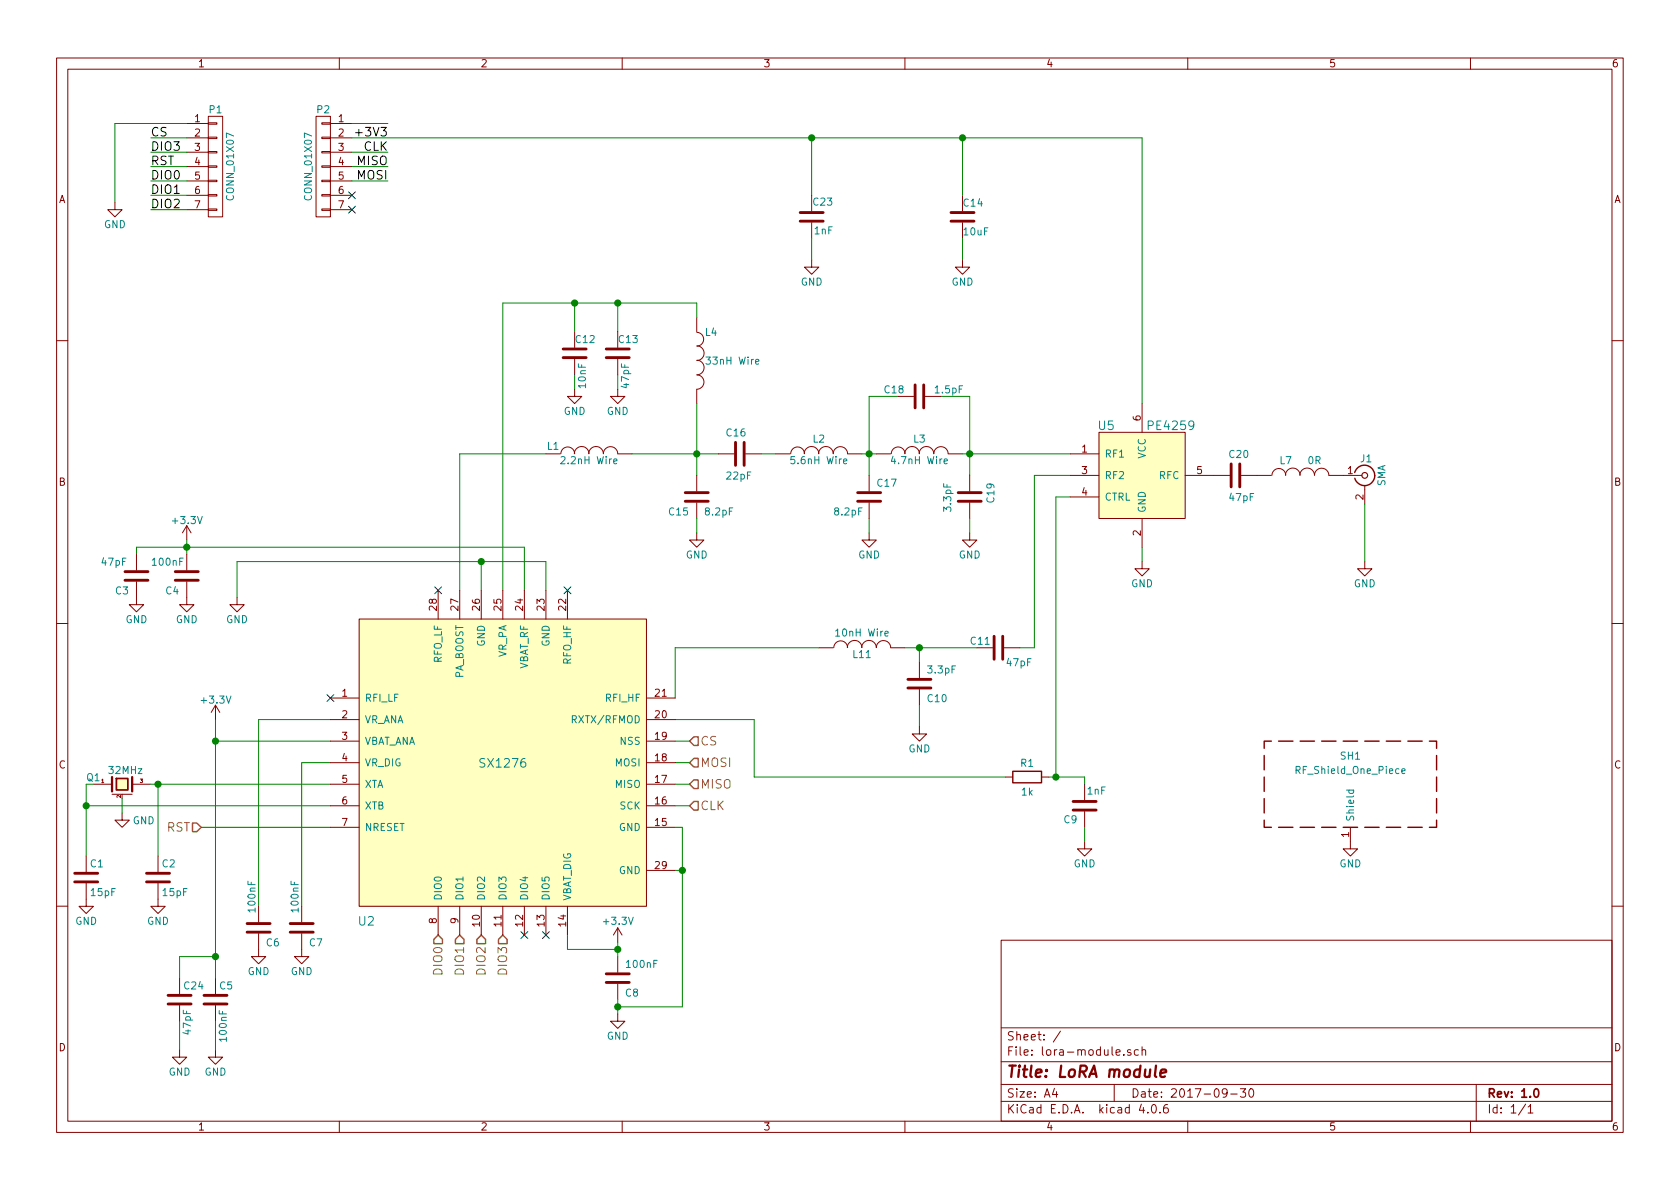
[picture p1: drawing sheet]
EESchema Schematic File Version 2
LIBS:power
LIBS:device
LIBS:transistors
LIBS:conn
LIBS:linear
LIBS:regul
LIBS:74xx
LIBS:cmos4000
LIBS:adc-dac
LIBS:memory
LIBS:xilinx
LIBS:microcontrollers
LIBS:dsp
LIBS:microchip
LIBS:analog_switches
LIBS:motorola
LIBS:texas
LIBS:intel
LIBS:audio
LIBS:interface
LIBS:digital-audio
LIBS:philips
LIBS:display
LIBS:cypress
LIBS:siliconi
LIBS:opto
LIBS:atmel
LIBS:contrib
LIBS:valves
LIBS:balcerzak
LIBS:lora-module-cache
EELAYER 25 0
EELAYER END
$Descr A4 11693 8268
encoding utf-8
Sheet 1 1
Title "LoRA module"
Date "2017-09-30"
Rev "1.0"
Comp ""
Comment1 ""
Comment2 ""
Comment3 ""
Comment4 ""
$EndDescr
Wire Wire Line
	2100 6300 2100 5300
Wire Wire Line
	2100 5300 2300 5300
Wire Wire Line
	1800 6300 1800 5000
Wire Wire Line
	1800 5000 2300 5000
$Comp
L C C2
U 1 1
P 1100 6100
F 0 "C2" H 1125 6200 50  0000 L CNN
F 1 "15pF" H 1125 6000 50  0000 L CNN
F 2 "Capacitors_SMD:C_0402" H 1138 5950 50  0001 C CNN
F 3 "" H 1100 6100 50  0000 C CNN
F 4 "KEMET" H 1100 6100 60  0001 C CNN "Manufacturer"
F 5 "http://www.tme.eu/pl/details/c0402c150j5gac/kondensatory-mlcc-smd-0402/kemet/c0402c150j5gactu/" H 1100 6100 60  0001 C CNN "Link"
F 6 "C0402C150J5GACTU" H 1100 6100 60  0001 C CNN "Name"
	1    1100 6100
	1    0    0    -1  
$EndComp
$Comp
L C C1
U 1 1
P 600 6100
F 0 "C1" H 625 6200 50  0000 L CNN
F 1 "15pF" H 625 6000 50  0000 L CNN
F 2 "Capacitors_SMD:C_0402" H 638 5950 50  0001 C CNN
F 3 "" H 600 6100 50  0000 C CNN
F 4 "http://www.tme.eu/pl/details/c0402c150j5gac/kondensatory-mlcc-smd-0402/kemet/c0402c150j5gactu/" H 600 6100 60  0001 C CNN "Link"
F 5 "KEMET" H 600 6100 60  0001 C CNN "Manufacturer"
F 6 "C0402C150J5GACTU" H 600 6100 60  0001 C CNN "Name"
	1    600  6100
	1    0    0    -1  
$EndComp
$Comp
L GND #PWR01
U 1 1
P 2100 6600
F 0 "#PWR01" H 2100 6350 50  0001 C CNN
F 1 "GND" H 2100 6450 50  0000 C CNN
F 2 "" H 2100 6600 50  0000 C CNN
F 3 "" H 2100 6600 50  0000 C CNN
	1    2100 6600
	1    0    0    -1  
$EndComp
$Comp
L GND #PWR02
U 1 1
P 1800 6600
F 0 "#PWR02" H 1800 6350 50  0001 C CNN
F 1 "GND" H 1800 6450 50  0000 C CNN
F 2 "" H 1800 6600 50  0000 C CNN
F 3 "" H 1800 6600 50  0000 C CNN
	1    1800 6600
	1    0    0    -1  
$EndComp
$Comp
L GND #PWR03
U 1 1
P 1100 6250
F 0 "#PWR03" H 1100 6000 50  0001 C CNN
F 1 "GND" H 1100 6100 50  0000 C CNN
F 2 "" H 1100 6250 50  0000 C CNN
F 3 "" H 1100 6250 50  0000 C CNN
	1    1100 6250
	1    0    0    -1  
$EndComp
$Comp
L GND #PWR04
U 1 1
P 600 6250
F 0 "#PWR04" H 600 6000 50  0001 C CNN
F 1 "GND" H 600 6100 50  0000 C CNN
F 2 "" H 600 6250 50  0000 C CNN
F 3 "" H 600 6250 50  0000 C CNN
	1    600  6250
	1    0    0    -1  
$EndComp
$Comp
L +3.3V #PWR05
U 1 1
P 1300 3750
F 0 "#PWR05" H 1300 3600 50  0001 C CNN
F 1 "+3.3V" H 1300 3890 50  0000 C CNN
F 2 "" H 1300 3750 50  0000 C CNN
F 3 "" H 1300 3750 50  0000 C CNN
	1    1300 3750
	1    0    0    -1  
$EndComp
$Comp
L +3.3V #PWR06
U 1 1
P 4300 6550
F 0 "#PWR06" H 4300 6400 50  0001 C CNN
F 1 "+3.3V" H 4300 6700 50  0000 C CNN
F 2 "" H 4300 6550 50  0000 C CNN
F 3 "" H 4300 6550 50  0000 C CNN
	1    4300 6550
	1    0    0    -1  
$EndComp
Wire Wire Line
	3950 6500 3950 6600
Connection ~ 4300 6600
$Comp
L GND #PWR07
U 1 1
P 4300 7050
F 0 "#PWR07" H 4300 6800 50  0001 C CNN
F 1 "GND" H 4300 6900 50  0000 C CNN
F 2 "" H 4300 7050 50  0000 C CNN
F 3 "" H 4300 7050 50  0000 C CNN
	1    4300 7050
	1    0    0    -1  
$EndComp
$Comp
L GND #PWR09
U 1 1
P 950 4150
F 0 "#PWR09" H 950 3900 50  0001 C CNN
F 1 "GND" H 950 4000 50  0000 C CNN
F 2 "" H 950 4150 50  0000 C CNN
F 3 "" H 950 4150 50  0000 C CNN
	1    950  4150
	1    0    0    -1  
$EndComp
$Comp
L GND #PWR010
U 1 1
P 1300 4150
F 0 "#PWR010" H 1300 3900 50  0001 C CNN
F 1 "GND" H 1300 4000 50  0000 C CNN
F 2 "" H 1300 4150 50  0000 C CNN
F 3 "" H 1300 4150 50  0000 C CNN
	1    1300 4150
	1    0    0    -1  
$EndComp
Wire Wire Line
	950  3850 950  3800
Wire Wire Line
	950  3800 3650 3800
Wire Wire Line
	1300 3750 1300 3850
Connection ~ 1300 3800
Wire Wire Line
	3650 3800 3650 4100
$Comp
L GND #PWR011
U 1 1
P 1650 4150
F 0 "#PWR011" H 1650 3900 50  0001 C CNN
F 1 "GND" H 1650 4000 50  0000 C CNN
F 2 "" H 1650 4150 50  0000 C CNN
F 3 "" H 1650 4150 50  0000 C CNN
	1    1650 4150
	1    0    0    -1  
$EndComp
Wire Wire Line
	1650 4150 1650 3900
Wire Wire Line
	1650 3900 3800 3900
Wire Wire Line
	3350 3900 3350 4100
Wire Wire Line
	3800 3900 3800 4100
Connection ~ 3350 3900
Wire Wire Line
	3200 4100 3200 3150
Wire Wire Line
	3200 3150 3800 3150
$Comp
L C C12
U 1 1
P 4000 2450
F 0 "C12" H 4000 2550 50  0000 L CNN
F 1 "10nF" V 4050 2200 50  0000 L CNN
F 2 "Capacitors_SMD:C_0402" H 4038 2300 50  0001 C CNN
F 3 "" H 4000 2450 50  0000 C CNN
F 4 "http://www.tme.eu/pl/details/0402b103k250ct/kondensatory-mlcc-smd-0402/walsin/" H 4000 2450 60  0001 C CNN "Link"
F 5 "WALSIN" H 4000 2450 60  0001 C CNN "Manufacturer"
F 6 "0402B103K250CT" H 4000 2450 60  0001 C CNN "Name"
	1    4000 2450
	1    0    0    -1  
$EndComp
$Comp
L GND #PWR012
U 1 1
P 4000 2700
F 0 "#PWR012" H 4000 2450 50  0001 C CNN
F 1 "GND" H 4000 2550 50  0000 C CNN
F 2 "" H 4000 2700 50  0000 C CNN
F 3 "" H 4000 2700 50  0000 C CNN
	1    4000 2700
	1    0    0    -1  
$EndComp
$Comp
L GND #PWR013
U 1 1
P 4300 2700
F 0 "#PWR013" H 4300 2450 50  0001 C CNN
F 1 "GND" H 4300 2550 50  0000 C CNN
F 2 "" H 4300 2700 50  0000 C CNN
F 3 "" H 4300 2700 50  0000 C CNN
	1    4300 2700
	1    0    0    -1  
$EndComp
Wire Wire Line
	4000 2600 4000 2700
Wire Wire Line
	4300 2600 4300 2700
Wire Wire Line
	3500 4100 3500 2100
Wire Wire Line
	3500 2100 4850 2100
Wire Wire Line
	4300 2100 4300 2300
Wire Wire Line
	4000 2300 4000 2100
Connection ~ 4000 2100
$Comp
L INDUCTOR L4
U 1 1
P 4850 2500
F 0 "L4" H 4950 2700 50  0000 C CNN
F 1 "33nH Wire" H 5100 2500 50  0000 C CNN
F 2 "Inductors_SMD:L_0402" H 4850 2500 50  0001 C CNN
F 3 "" H 4850 2500 50  0000 C CNN
F 4 "http://pl.farnell.com/te-connectivity/3-2176086-7/inductor-0402-33nh-5/dp/2116085" H 4850 2500 60  0001 C CNN "Link"
F 5 "3-2176086-7" H 4850 2500 60  0001 C CNN "Name"
F 6 "TE CONNECTIVITY" H 4850 2500 60  0001 C CNN "Manufacturer"
	1    4850 2500
	1    0    0    -1  
$EndComp
Wire Wire Line
	4850 2100 4850 2200
Connection ~ 4300 2100
Wire Wire Line
	4400 3150 5000 3150
Wire Wire Line
	4850 2800 4850 3300
$Comp
L C C15
U 1 1
P 4850 3450
F 0 "C15" H 4650 3350 50  0000 L CNN
F 1 "8.2pF" H 4900 3350 50  0000 L CNN
F 2 "Capacitors_SMD:C_0402" H 4888 3300 50  0001 C CNN
F 3 "" H 4850 3450 50  0000 C CNN
F 4 "http://www.tme.eu/pl/details/grm1555c1h8r2ca01d/kondensatory-mlcc-smd-0402/murata/" H 4850 3450 60  0001 C CNN "Link"
F 5 "GRM1555C1H8R2CA01D" H 4850 3450 60  0001 C CNN "Name"
F 6 "MURATA" H 4850 3450 60  0001 C CNN "Manufacturer"
	1    4850 3450
	1    0    0    -1  
$EndComp
$Comp
L C C16
U 1 1
P 5150 3150
F 0 "C16" V 5000 3050 50  0000 L CNN
F 1 "22pF" V 5300 3050 50  0000 L CNN
F 2 "Capacitors_SMD:C_0402" H 5188 3000 50  0001 C CNN
F 3 "" H 5150 3150 50  0000 C CNN
F 4 "MURATA" V 5150 3150 60  0001 C CNN "Manufacturer"
F 5 "GRM1555C1H220JA01D" V 5150 3150 60  0001 C CNN "Name"
F 6 "https://www.tme.eu/pl/details/grm1555c1h220ja01d/kondensatory-mlcc-smd-0402/murata/" V 5150 3150 60  0001 C CNN "Link"
	1    5150 3150
	0    1    1    0   
$EndComp
Connection ~ 4850 3150
$Comp
L GND #PWR014
U 1 1
P 4850 3700
F 0 "#PWR014" H 4850 3450 50  0001 C CNN
F 1 "GND" H 4850 3550 50  0000 C CNN
F 2 "" H 4850 3700 50  0000 C CNN
F 3 "" H 4850 3700 50  0000 C CNN
	1    4850 3700
	1    0    0    -1  
$EndComp
Wire Wire Line
	4850 3600 4850 3700
$Comp
L INDUCTOR L2
U 1 1
P 5700 3150
F 0 "L2" V 5800 3150 50  0000 C CNN
F 1 "5.6nH Wire" V 5650 3150 50  0000 C CNN
F 2 "Inductors_SMD:L_0402" H 5700 3150 50  0001 C CNN
F 3 "" H 5700 3150 50  0000 C CNN
F 4 "https://www.tme.eu/pl/details/lqw15an5n6c10d/dlawiki-smd-0402/murata/" V 5700 3150 60  0001 C CNN "Link"
F 5 "MURATA" V 5700 3150 60  0001 C CNN "Manufacturer"
F 6 "LQW15AN5N6C10D" V 5700 3150 60  0001 C CNN "Name"
	1    5700 3150
	0    -1   -1   0   
$EndComp
Wire Wire Line
	5300 3150 5400 3150
$Comp
L INDUCTOR L3
U 1 1
P 6400 3150
F 0 "L3" V 6500 3150 50  0000 C CNN
F 1 "4.7nH Wire" V 6350 3150 50  0000 C CNN
F 2 "Inductors_SMD:L_0402" H 6400 3150 50  0001 C CNN
F 3 "" H 6400 3150 50  0000 C CNN
F 4 "FERROCORE" V 6400 3150 60  0001 C CNN "Manufacturer"
F 5 "CW0402-4.7" V 6400 3150 60  0001 C CNN "Name"
F 6 "https://www.tme.eu/pl/details/cw0402-4.7/cewki-smd/ferrocore/" V 6400 3150 60  0001 C CNN "Link"
	1    6400 3150
	0    -1   -1   0   
$EndComp
$Comp
L C C18
U 1 1
P 6400 2750
F 0 "C18" V 6350 2500 50  0000 L CNN
F 1 "1.5pF" V 6350 2850 50  0000 L CNN
F 2 "Capacitors_SMD:C_0402" H 6438 2600 50  0001 C CNN
F 3 "" H 6400 2750 50  0000 C CNN
F 4 "https://www.tme.eu/pl/details/cc0402crnpo91r5/kondensatory-mlcc-smd-0402/yageo/cc0402crnpo9bn1r5/" V 6400 2750 60  0001 C CNN "Link"
F 5 "YAGEO" V 6400 2750 60  0001 C CNN "Manufacturer"
F 6 "CC0402CRNPO9BN1R5" V 6400 2750 60  0001 C CNN "Name"
	1    6400 2750
	0    1    1    0   
$EndComp
Wire Wire Line
	6050 2750 6250 2750
Wire Wire Line
	6550 2750 6750 2750
Wire Wire Line
	6750 2750 6750 3300
Wire Wire Line
	6000 3150 6100 3150
Wire Wire Line
	6050 2750 6050 3300
Connection ~ 6050 3150
$Comp
L C C19
U 1 1
P 6750 3450
F 0 "C19" V 6600 3350 50  0000 L CNN
F 1 "3.3pF" V 6900 3350 50  0000 L CNN
F 2 "Capacitors_SMD:C_0402" H 6788 3300 50  0001 C CNN
F 3 "" H 6750 3450 50  0000 C CNN
F 4 "https://www.tme.eu/pl/details/cl05c3r3cb5nnnc/kondensatory-mlcc-smd-0402/samsung/" V 6750 3450 60  0001 C CNN "Link"
F 5 "CL05C3R3CB5NNNC" V 6750 3450 60  0001 C CNN "Name"
F 6 "SAMSUNG" V 6750 3450 60  0001 C CNN "Manufacturer"
	1    6750 3450
	-1   0    0    1   
$EndComp
$Comp
L GND #PWR015
U 1 1
P 6050 3700
F 0 "#PWR015" H 6050 3450 50  0001 C CNN
F 1 "GND" H 6050 3550 50  0000 C CNN
F 2 "" H 6050 3700 50  0000 C CNN
F 3 "" H 6050 3700 50  0000 C CNN
	1    6050 3700
	1    0    0    -1  
$EndComp
$Comp
L GND #PWR016
U 1 1
P 6750 3700
F 0 "#PWR016" H 6750 3450 50  0001 C CNN
F 1 "GND" H 6750 3550 50  0000 C CNN
F 2 "" H 6750 3700 50  0000 C CNN
F 3 "" H 6750 3700 50  0000 C CNN
	1    6750 3700
	1    0    0    -1  
$EndComp
Wire Wire Line
	6050 3600 6050 3700
Wire Wire Line
	6750 3600 6750 3700
Connection ~ 6750 3150
Wire Wire Line
	6700 3150 7450 3150
$Comp
L INDUCTOR L11
U 1 1
P 6000 4500
F 0 "L11" V 5950 4500 50  0000 C CNN
F 1 "10nH Wire" V 6100 4500 50  0000 C CNN
F 2 "Inductors_SMD:L_0402" H 6000 4500 50  0001 C CNN
F 3 "" H 6000 4500 50  0000 C CNN
F 4 "FERROCORE" V 6000 4500 60  0001 C CNN "Manufacturer"
F 5 "CW0402-10" V 6000 4500 60  0001 C CNN "Name"
F 6 "http://www.tme.eu/pl/details/cw0402-10/cewki-smd/ferrocore/" V 6000 4500 60  0001 C CNN "Link"
	1    6000 4500
	0    -1   -1   0   
$EndComp
$Comp
L C C10
U 1 1
P 6400 4750
F 0 "C10" H 6450 4650 50  0000 L CNN
F 1 "3.3pF" H 6450 4850 50  0000 L CNN
F 2 "Capacitors_SMD:C_0402" H 6438 4600 50  0001 C CNN
F 3 "" H 6400 4750 50  0000 C CNN
F 4 "http://www.tme.eu/pl/details/cl05c3r3cb5nnnc/kondensatory-mlcc-smd-0402/samsung/" H 6400 4750 60  0001 C CNN "Link"
F 5 "CL05C3R3CB5NNNC" H 6400 4750 60  0001 C CNN "Name"
F 6 "SAMSUNG" H 6400 4750 60  0001 C CNN "Manufacturer"
	1    6400 4750
	1    0    0    -1  
$EndComp
Wire Wire Line
	4700 4850 4700 4500
Wire Wire Line
	4700 4500 5700 4500
Wire Wire Line
	6400 4900 6400 5050
$Comp
L GND #PWR017
U 1 1
P 6400 5050
F 0 "#PWR017" H 6400 4800 50  0001 C CNN
F 1 "GND" H 6400 4900 50  0000 C CNN
F 2 "" H 6400 5050 50  0000 C CNN
F 3 "" H 6400 5050 50  0000 C CNN
	1    6400 5050
	1    0    0    -1  
$EndComp
Wire Wire Line
	6300 4500 6800 4500
Wire Wire Line
	6400 4500 6400 4600
$Comp
L CRYSTAL_SMD Q1
U 1 1
P 850 5450
F 0 "Q1" H 650 5500 50  0000 C CNN
F 1 "32MHz" H 750 5550 50  0000 L CNN
F 2 "Crystals:Crystal_SMD_EuroQuartz_MT-4pin_3.2x2.5mm" H 850 5450 50  0001 C CNN
F 3 "" H 850 5450 50  0000 C CNN
F 4 "ILSI" H 850 5450 60  0001 C CNN "Manufacturer"
F 5 "http://www.tme.eu/pl/details/ilcx13-ff5f-32.00/rezonatory-kwarcowe-smd/ilsi/ilcx13-ff5f18-320000/" H 850 5450 60  0001 C CNN "Link"
F 6 "ILCX13-FF5F18-32.0000" H 850 5450 60  0001 C CNN "Name"
	1    850  5450
	1    0    0    -1  
$EndComp
Wire Wire Line
	600  5450 600  5950
Wire Wire Line
	1100 5450 1100 5950
Connection ~ 1100 5450
$Comp
L GND #PWR018
U 1 1
P 850 5650
F 0 "#PWR018" H 850 5400 50  0001 C CNN
F 1 "GND" H 1000 5600 50  0000 C CNN
F 2 "" H 850 5650 50  0000 C CNN
F 3 "" H 850 5650 50  0000 C CNN
	1    850  5650
	1    0    0    -1  
$EndComp
Wire Wire Line
	600  5600 2300 5600
Wire Wire Line
	850  5550 850  5650
Text HLabel 1400 5750 0    60   Input ~ 0
RST
Connection ~ 600  5600
Wire Wire Line
	650  5450 600  5450
Wire Wire Line
	1050 5450 2300 5450
$Comp
L C C24
U 1 1
P 1250 6950
F 0 "C24" H 1275 7050 50  0000 L CNN
F 1 "47pF" V 1300 6700 50  0000 L CNN
F 2 "Capacitors_SMD:C_0402" H 1288 6800 50  0001 C CNN
F 3 "" H 1250 6950 50  0000 C CNN
F 4 "WALSIN" H 1250 6950 60  0001 C CNN "Manufacturer"
F 5 "0402N470J500CT" H 1250 6950 60  0001 C CNN "Name"
F 6 "http://www.tme.eu/pl/details/0402n470j500ct/kondensatory-mlcc-smd-0402/walsin/" H 1250 6950 60  0001 C CNN "Link"
	1    1250 6950
	1    0    0    -1  
$EndComp
$Comp
L C C5
U 1 1
P 1500 6950
F 0 "C5" H 1525 7050 50  0000 L CNN
F 1 "100nF" V 1550 6650 50  0000 L CNN
F 2 "Capacitors_SMD:C_0402" H 1538 6800 50  0001 C CNN
F 3 "" H 1500 6950 50  0000 C CNN
F 4 "http://www.tme.eu/pl/details/cl05b104ko5nnnd/kondensatory-mlcc-smd-0402/samsung/" H 1500 6950 60  0001 C CNN "Link"
F 5 "SAMSUNG" H 1500 6950 60  0001 C CNN "Manufacturer"
F 6 "CL05B104KO5NNND" H 1500 6950 60  0001 C CNN "Name"
	1    1500 6950
	1    0    0    -1  
$EndComp
$Comp
L GND #PWR019
U 1 1
P 1250 7300
F 0 "#PWR019" H 1250 7050 50  0001 C CNN
F 1 "GND" H 1250 7150 50  0000 C CNN
F 2 "" H 1250 7300 50  0000 C CNN
F 3 "" H 1250 7300 50  0000 C CNN
	1    1250 7300
	1    0    0    -1  
$EndComp
$Comp
L GND #PWR020
U 1 1
P 1500 7300
F 0 "#PWR020" H 1500 7050 50  0001 C CNN
F 1 "GND" H 1500 7150 50  0000 C CNN
F 2 "" H 1500 7300 50  0000 C CNN
F 3 "" H 1500 7300 50  0000 C CNN
	1    1500 7300
	1    0    0    -1  
$EndComp
Wire Wire Line
	1250 7100 1250 7300
Wire Wire Line
	1500 7100 1500 7300
Wire Wire Line
	1250 6800 1250 6650
Wire Wire Line
	1250 6650 1500 6650
Wire Wire Line
	1500 5000 1500 6800
Wire Wire Line
	1500 5150 2300 5150
Connection ~ 1500 6650
$Comp
L +3.3V #PWR021
U 1 1
P 1500 5000
F 0 "#PWR021" H 1500 4850 50  0001 C CNN
F 1 "+3.3V" H 1500 5140 50  0000 C CNN
F 2 "" H 1500 5000 50  0000 C CNN
F 3 "" H 1500 5000 50  0000 C CNN
	1    1500 5000
	1    0    0    -1  
$EndComp
Connection ~ 1500 5150
Wire Wire Line
	1400 5750 2300 5750
Text HLabel 3050 6500 3    60   Input ~ 0
DIO0
Text HLabel 3200 6500 3    60   Input ~ 0
DIO1
Text HLabel 3350 6500 3    60   Input ~ 0
DIO2
Text HLabel 3500 6500 3    60   Input ~ 0
DIO3
NoConn ~ 2300 4850
NoConn ~ 3650 6500
NoConn ~ 3800 6500
Text HLabel 4800 5600 2    60   Input ~ 0
CLK
Text HLabel 4800 5450 2    60   Input ~ 0
MISO
Text HLabel 4800 5300 2    60   Input ~ 0
MOSI
Text HLabel 4800 5150 2    60   Input ~ 0
CS
Wire Wire Line
	4700 5600 4800 5600
Wire Wire Line
	4700 5450 4800 5450
Wire Wire Line
	4700 5300 4800 5300
Wire Wire Line
	4700 5150 4800 5150
Wire Wire Line
	4700 5000 5250 5000
Wire Wire Line
	5250 5000 5250 5400
Wire Wire Line
	5250 5400 7000 5400
$Comp
L R R1
U 1 1
P 7150 5400
F 0 "R1" V 7050 5400 50  0000 C CNN
F 1 "1k" V 7250 5400 50  0000 C CNN
F 2 "Resistors_SMD:R_0402" V 7080 5400 50  0001 C CNN
F 3 "" H 7150 5400 50  0000 C CNN
F 4 "VISHAY" V 7150 5400 60  0001 C CNN "Manufacturer"
F 5 "CRCW04021K00JNTDBC" V 7150 5400 60  0001 C CNN "Name"
F 6 "http://www.tme.eu/pl/details/crcw04021k00jntdbc/rezystory-smd-0402/vishay/" V 7150 5400 60  0001 C CNN "Link"
	1    7150 5400
	0    1    1    0   
$EndComp
$Comp
L C C9
U 1 1
P 7550 5600
F 0 "C9" H 7600 5700 50  0000 L CNN
F 1 "1nF" H 7400 5500 50  0000 L CNN
F 2 "Capacitors_SMD:C_0402" H 7588 5450 50  0001 C CNN
F 3 "" H 7550 5600 50  0000 C CNN
F 4 "http://www.tme.eu/pl/details/cl05b102kb5nnnc/kondensatory-mlcc-smd-0402/samsung/" H 7550 5600 60  0001 C CNN "Link"
F 5 "SAMSUNG" H 7550 5600 60  0001 C CNN "Manufacturer"
F 6 "CL05B102KB5NNNC" H 7550 5600 60  0001 C CNN "Name"
	1    7550 5600
	-1   0    0    1   
$EndComp
$Comp
L GND #PWR022
U 1 1
P 7550 5850
F 0 "#PWR022" H 7550 5600 50  0001 C CNN
F 1 "GND" H 7550 5700 50  0000 C CNN
F 2 "" H 7550 5850 50  0000 C CNN
F 3 "" H 7550 5850 50  0000 C CNN
	1    7550 5850
	1    0    0    -1  
$EndComp
Wire Wire Line
	7300 5400 7550 5400
Wire Wire Line
	7550 5400 7550 5450
Wire Wire Line
	7550 5750 7550 5850
$Comp
L CONN_01X07 P1
U 1 1
P 1500 1150
F 0 "P1" H 1500 1550 50  0000 C CNN
F 1 "CONN_01X07" V 1600 1150 50  0000 C CNN
F 2 "Pin_Headers:Pin_Header_Straight_1x07_Pitch2.54mm" H 1500 1150 50  0001 C CNN
F 3 "" H 1500 1150 50  0000 C CNN
F 4 "https://www.tme.eu/pl/details/mx-90120-0767/listwy-i-gniazda-kolkowe/molex/901200767/" H 1500 1150 60  0001 C CNN "Link"
F 5 "MOLEX" H 1500 1150 60  0001 C CNN "Manufacturer"
F 6 "901200767" H 1500 1150 60  0001 C CNN "Name"
	1    1500 1150
	1    0    0    -1  
$EndComp
$Comp
L CONN_01X07 P2
U 1 1
P 2250 1150
F 0 "P2" H 2250 1550 50  0000 C CNN
F 1 "CONN_01X07" V 2350 1150 50  0000 C CNN
F 2 "Pin_Headers:Pin_Header_Straight_1x07_Pitch2.54mm" H 2250 1150 50  0001 C CNN
F 3 "" H 2250 1150 50  0000 C CNN
F 4 "901200767" H 2250 1150 60  0001 C CNN "Name"
F 5 "MOLEX" H 2250 1150 60  0001 C CNN "Manufacturer"
F 6 "https://www.tme.eu/pl/details/mx-90120-0767/listwy-i-gniazda-kolkowe/molex/901200767/" H 2250 1150 60  0001 C CNN "Link"
	1    2250 1150
	-1   0    0    -1  
$EndComp
$Comp
L C C20
U 1 1
P 8600 3300
F 0 "C20" V 8450 3250 50  0000 L CNN
F 1 "47pF" V 8750 3250 50  0000 L CNN
F 2 "Capacitors_SMD:C_0402" H 8638 3150 50  0001 C CNN
F 3 "" H 8600 3300 50  0000 C CNN
F 4 "GRM1555C1H470JA01D" V 8600 3300 60  0001 C CNN "Name"
F 5 "MURATA" V 8600 3300 60  0001 C CNN "Manufacturer"
F 6 "https://www.tme.eu/pl/details/grm1555c1h470ja01d/kondensatory-mlcc-smd-0402/murata/" V 8600 3300 60  0001 C CNN "Link"
	1    8600 3300
	0    1    1    0   
$EndComp
$Comp
L INDUCTOR L7
U 1 1
P 9050 3300
F 0 "L7" V 9150 3400 50  0000 C CNN
F 1 "0R" V 9150 3200 50  0000 C CNN
F 2 "Inductors_SMD:L_0402" H 9050 3300 50  0001 C CNN
F 3 "" H 9050 3300 50  0000 C CNN
	1    9050 3300
	0    -1   -1   0   
$EndComp
$Comp
L GND #PWR023
U 1 1
P 7950 3900
F 0 "#PWR023" H 7950 3650 50  0001 C CNN
F 1 "GND" H 7950 3750 50  0000 C CNN
F 2 "" H 7950 3900 50  0000 C CNN
F 3 "" H 7950 3900 50  0000 C CNN
	1    7950 3900
	1    0    0    -1  
$EndComp
Wire Wire Line
	7950 3800 7950 3900
Connection ~ 6400 4500
Wire Wire Line
	7100 4500 7200 4500
Wire Wire Line
	7200 4500 7200 3300
Wire Wire Line
	7200 3300 7450 3300
Wire Wire Line
	7450 3450 7350 3450
Wire Wire Line
	7350 3450 7350 5400
$Comp
L C C6
U 1 1
P 1800 6450
F 0 "C6" H 1850 6350 50  0000 L CNN
F 1 "100nF" V 1750 6550 50  0000 L CNN
F 2 "Capacitors_SMD:C_0402" H 1838 6300 50  0001 C CNN
F 3 "" H 1800 6450 50  0000 C CNN
F 4 "http://www.tme.eu/pl/details/cl05b104ko5nnnd/kondensatory-mlcc-smd-0402/samsung/" H 1800 6450 60  0001 C CNN "Link"
F 5 "SAMSUNG" H 1800 6450 60  0001 C CNN "Manufacturer"
F 6 "CL05B104KO5NNND" H 1800 6450 60  0001 C CNN "Name"
	1    1800 6450
	1    0    0    -1  
$EndComp
$Comp
L C C7
U 1 1
P 2100 6450
F 0 "C7" H 2150 6350 50  0000 L CNN
F 1 "100nF" V 2050 6550 50  0000 L CNN
F 2 "Capacitors_SMD:C_0402" H 2138 6300 50  0001 C CNN
F 3 "" H 2100 6450 50  0000 C CNN
F 4 "http://www.tme.eu/pl/details/cl05b104ko5nnnd/kondensatory-mlcc-smd-0402/samsung/" H 2100 6450 60  0001 C CNN "Link"
F 5 "SAMSUNG" H 2100 6450 60  0001 C CNN "Manufacturer"
F 6 "CL05B104KO5NNND" H 2100 6450 60  0001 C CNN "Name"
	1    2100 6450
	1    0    0    -1  
$EndComp
$Comp
L C C3
U 1 1
P 950 4000
F 0 "C3" H 800 3900 50  0000 L CNN
F 1 "47pF" H 700 4100 50  0000 L CNN
F 2 "Capacitors_SMD:C_0402" H 988 3850 50  0001 C CNN
F 3 "" H 950 4000 50  0000 C CNN
F 4 "WALSIN" H 950 4000 60  0001 C CNN "Manufacturer"
F 5 "0402N470J500CT" H 950 4000 60  0001 C CNN "Name"
F 6 "http://www.tme.eu/pl/details/0402n470j500ct/kondensatory-mlcc-smd-0402/walsin/" H 950 4000 60  0001 C CNN "Link"
	1    950  4000
	1    0    0    -1  
$EndComp
$Comp
L C C8
U 1 1
P 4300 6800
F 0 "C8" H 4350 6700 50  0000 L CNN
F 1 "100nF" H 4350 6900 50  0000 L CNN
F 2 "Capacitors_SMD:C_0402" H 4338 6650 50  0001 C CNN
F 3 "" H 4300 6800 50  0000 C CNN
F 4 "http://www.tme.eu/pl/details/cl05b104ko5nnnd/kondensatory-mlcc-smd-0402/samsung/" H 4300 6800 60  0001 C CNN "Link"
F 5 "SAMSUNG" H 4300 6800 60  0001 C CNN "Manufacturer"
F 6 "CL05B104KO5NNND" H 4300 6800 60  0001 C CNN "Name"
	1    4300 6800
	1    0    0    -1  
$EndComp
$Comp
L RF_Shield_One_Piece SH1
U 1 1
P 9400 5450
F 0 "SH1" H 9400 5650 50  0000 C CNN
F 1 "RF_Shield_One_Piece" H 9400 5550 50  0000 C CNN
F 2 "balcerzak-pcb:inAIR9B_shield" H 9400 5350 50  0001 C CNN
F 3 "" H 9400 5350 50  0001 C CNN
	1    9400 5450
	1    0    0    -1  
$EndComp
$Comp
L C C4
U 1 1
P 1300 4000
F 0 "C4" H 1150 3900 50  0000 L CNN
F 1 "100nF" H 1050 4100 50  0000 L CNN
F 2 "Capacitors_SMD:C_0402" H 1338 3850 50  0001 C CNN
F 3 "" H 1300 4000 50  0000 C CNN
F 4 "http://www.tme.eu/pl/details/cl05b104ko5nnnd/kondensatory-mlcc-smd-0402/samsung/" H 1300 4000 60  0001 C CNN "Link"
F 5 "SAMSUNG" H 1300 4000 60  0001 C CNN "Manufacturer"
F 6 "CL05B104KO5NNND" H 1300 4000 60  0001 C CNN "Name"
	1    1300 4000
	1    0    0    -1  
$EndComp
$Comp
L C C13
U 1 1
P 4300 2450
F 0 "C13" H 4300 2550 50  0000 L CNN
F 1 "47pF" V 4350 2200 50  0000 L CNN
F 2 "Capacitors_SMD:C_0402" H 4338 2300 50  0001 C CNN
F 3 "" H 4300 2450 50  0000 C CNN
F 4 "WALSIN" H 4300 2450 60  0001 C CNN "Manufacturer"
F 5 "0402N470J500CT" H 4300 2450 60  0001 C CNN "Name"
F 6 "http://www.tme.eu/pl/details/0402n470j500ct/kondensatory-mlcc-smd-0402/walsin/" H 4300 2450 60  0001 C CNN "Link"
	1    4300 2450
	1    0    0    -1  
$EndComp
$Comp
L C C11
U 1 1
P 6950 4500
F 0 "C11" V 6900 4300 50  0000 L CNN
F 1 "47pF" V 7050 4550 50  0000 L CNN
F 2 "Capacitors_SMD:C_0402" H 6988 4350 50  0001 C CNN
F 3 "" H 6950 4500 50  0000 C CNN
F 4 "WALSIN" H 6950 4500 60  0001 C CNN "Manufacturer"
F 5 "0402N470J500CT" H 6950 4500 60  0001 C CNN "Name"
F 6 "http://www.tme.eu/pl/details/0402n470j500ct/kondensatory-mlcc-smd-0402/walsin/" H 6950 4500 60  0001 C CNN "Link"
	1    6950 4500
	0    1    1    0   
$EndComp
Connection ~ 7350 5400
$Comp
L INDUCTOR L1
U 1 1
P 4100 3150
F 0 "L1" V 4150 3400 50  0000 C CNN
F 1 "2.2nH Wire" V 4050 3150 50  0000 C CNN
F 2 "Inductors_SMD:L_0402" H 4100 3150 50  0001 C CNN
F 3 "" H 4100 3150 50  0000 C CNN
F 4 "FERROCORE" V 4100 3150 60  0001 C CNN "Manufacturer"
F 5 "http://www.tme.eu/pl/details/cw0805-2.2/cewki-smd/ferrocore/" V 4100 3150 60  0001 C CNN "Link"
F 6 "CW0805-2.2" V 4100 3150 60  0001 C CNN "Name"
	1    4100 3150
	0    -1   -1   0   
$EndComp
$Comp
L C C17
U 1 1
P 6050 3450
F 0 "C17" H 6100 3550 50  0000 L CNN
F 1 "8.2pF" H 5800 3350 50  0000 L CNN
F 2 "Capacitors_SMD:C_0402" H 6088 3300 50  0001 C CNN
F 3 "" H 6050 3450 50  0000 C CNN
F 4 "http://www.tme.eu/pl/details/grm1555c1h8r2ca01d/kondensatory-mlcc-smd-0402/murata/" H 6050 3450 60  0001 C CNN "Link"
F 5 "GRM1555C1H8R2CA01D" H 6050 3450 60  0001 C CNN "Name"
F 6 "MURATA" H 6050 3450 60  0001 C CNN "Manufacturer"
	1    6050 3450
	1    0    0    -1  
$EndComp
Wire Wire Line
	800  850  1300 850 
Wire Wire Line
	1300 950  1050 950 
Wire Wire Line
	1300 1050 1050 1050
Wire Wire Line
	1300 1150 1050 1150
Wire Wire Line
	1300 1250 1050 1250
Wire Wire Line
	1300 1350 1050 1350
Wire Wire Line
	1300 1450 1050 1450
Wire Wire Line
	2450 850  2700 850 
Wire Wire Line
	2450 950  7950 950 
Wire Wire Line
	2450 1050 2700 1050
Wire Wire Line
	2450 1150 2700 1150
Wire Wire Line
	2450 1250 2700 1250
Wire Wire Line
	800  850  800  1400
$Comp
L GND #PWR024
U 1 1
P 800 1400
F 0 "#PWR024" H 800 1150 50  0001 C CNN
F 1 "GND" H 800 1250 50  0000 C CNN
F 2 "" H 800 1400 50  0001 C CNN
F 3 "" H 800 1400 50  0001 C CNN
	1    800  1400
	1    0    0    -1  
$EndComp
$Comp
L C C14
U 1 1
P 6700 1500
F 0 "C14" H 6700 1600 50  0000 L CNN
F 1 "10uF" H 6700 1400 50  0000 L CNN
F 2 "Capacitors_SMD:C_0805" H 6738 1350 50  0001 C CNN
F 3 "" H 6700 1500 50  0000 C CNN
F 4 "http://www.tme.eu/pl/details/gcm21br70j106ke22l/kondensatory-mlcc-smd-0805/murata/" H 6700 1500 60  0001 C CNN "Link"
F 5 "MURATA" H 6700 1500 60  0001 C CNN "Manufacturer"
F 6 "GCM21BR70J106KE22L" H 6700 1500 60  0001 C CNN "Name"
	1    6700 1500
	1    0    0    -1  
$EndComp
$Comp
L GND #PWR026
U 1 1
P 6700 1800
F 0 "#PWR026" H 6700 1550 50  0001 C CNN
F 1 "GND" H 6700 1650 50  0000 C CNN
F 2 "" H 6700 1800 50  0001 C CNN
F 3 "" H 6700 1800 50  0001 C CNN
	1    6700 1800
	1    0    0    -1  
$EndComp
Wire Wire Line
	6700 1650 6700 1800
$Comp
L SX1276 U2
U 1 1
P 3500 5300
F 0 "U2" H 2550 4200 60  0000 C CNN
F 1 "SX1276" H 3500 5300 60  0000 C CNN
F 2 "Housings_DFN_QFN:QFN-28-1EP_6x6mm_Pitch0.65mm" H 3200 5300 60  0001 C CNN
F 3 "" H 3200 5300 60  0001 C CNN
F 4 "SEMTECH" H 3500 5300 60  0001 C CNN "Manufacturer"
F 5 "http://pl.mouser.com/ProductDetail/Semtech/SX1276IMLTRT/?qs=sGAEpiMZZMtzPgOfznR9QX5rqU4bc2QM6PQA53z5lyI%3d" H 3500 5300 60  0001 C CNN "Link"
F 6 "SX1276" H 3500 5300 60  0001 C CNN "Name"
	1    3500 5300
	1    0    0    -1  
$EndComp
$Comp
L PE4259 U5
U 1 1
P 7950 3300
F 0 "U5" H 7700 3650 60  0000 C CNN
F 1 "PE4259" H 8150 3650 60  0000 C CNN
F 2 "balcerzak-pcb:SOT-363_SC-70-6" H 8350 3000 60  0001 C CNN
F 3 "" H 8350 3000 60  0001 C CNN
F 4 "https://www.digikey.com/products/en/rf-if-and-rfid/rf-switches/865?k=PE4259" H 7950 3300 60  0001 C CNN "Link"
F 5 "Peregrine Semiconductor" H 7950 3300 60  0001 C CNN "Manufacturer"
F 6 "PE4259" H 7950 3300 60  0001 C CNN "Name"
	1    7950 3300
	1    0    0    -1  
$EndComp
Text Label 1050 950  0    60   ~ 0
CS
Text Label 1050 1250 0    60   ~ 0
DIO0
Text Label 1050 1050 0    60   ~ 0
DIO3
Text Label 1050 1150 0    60   ~ 0
RST
Text Label 1050 1350 0    60   ~ 0
DIO1
Text Label 1050 1450 0    60   ~ 0
DIO2
Text Label 2700 950  2    60   ~ 0
+3V3
Text Label 2700 1050 2    60   ~ 0
CLK
Text Label 2700 1150 2    60   ~ 0
MISO
Text Label 2700 1250 2    60   ~ 0
MOSI
NoConn ~ 3950 4100
NoConn ~ 3050 4100
$Comp
L C C23
U 1 1
P 5650 1500
F 0 "C23" H 5500 1400 50  0000 L CNN
F 1 "1nF" H 5500 1600 50  0000 L CNN
F 2 "Capacitors_SMD:C_0402" H 5688 1350 50  0001 C CNN
F 3 "" H 5650 1500 50  0000 C CNN
F 4 "VISHAY" V 5650 1500 60  0001 C CNN "Manufacturer"
F 5 "https://www.tme.eu/pl/details/vj0402y102kxacw2bc/kondensatory-mlcc-smd-0402/vishay/" V 5650 1500 60  0001 C CNN "Link"
F 6 "VJ0402Y102KXACW2BC" V 5650 1500 60  0001 C CNN "Name"
	1    5650 1500
	-1   0    0    1   
$EndComp
Wire Wire Line
	5650 950  5650 1350
$Comp
L GND #PWR027
U 1 1
P 5650 1800
F 0 "#PWR027" H 5650 1550 50  0001 C CNN
F 1 "GND" H 5650 1650 50  0000 C CNN
F 2 "" H 5650 1800 50  0001 C CNN
F 3 "" H 5650 1800 50  0001 C CNN
	1    5650 1800
	1    0    0    -1  
$EndComp
Wire Wire Line
	5650 1650 5650 1800
Wire Wire Line
	7950 950  7950 2800
Connection ~ 5650 950 
$Comp
L CONN_COAXIAL J1
U 1 1
P 9500 3300
F 0 "J1" H 9510 3420 50  0000 C CNN
F 1 "SMA" V 9615 3300 50  0000 C CNN
F 2 "balcerzak-pcb:SMA-16" H 9500 3300 50  0001 C CNN
F 3 "" H 9500 3300 50  0001 C CNN
	1    9500 3300
	1    0    0    -1  
$EndComp
$Comp
L GND #PWR028
U 1 1
P 9500 3900
F 0 "#PWR028" H 9500 3650 50  0001 C CNN
F 1 "GND" H 9500 3750 50  0000 C CNN
F 2 "" H 9500 3900 50  0000 C CNN
F 3 "" H 9500 3900 50  0000 C CNN
	1    9500 3900
	1    0    0    -1  
$EndComp
Wire Wire Line
	9500 3500 9500 3900
$Comp
L GND #PWR029
U 1 1
P 9400 5850
F 0 "#PWR029" H 9400 5600 50  0001 C CNN
F 1 "GND" H 9400 5700 50  0000 C CNN
F 2 "" H 9400 5850 50  0001 C CNN
F 3 "" H 9400 5850 50  0001 C CNN
	1    9400 5850
	1    0    0    -1  
$EndComp
Wire Wire Line
	6700 950  6700 1350
Connection ~ 6700 950 
NoConn ~ 2450 1350
NoConn ~ 2450 1450
Wire Wire Line
	3950 6600 4300 6600
Wire Wire Line
	4300 6950 4300 7050
Wire Wire Line
	4750 7000 4300 7000
Wire Wire Line
	4750 5750 4750 7000
Connection ~ 4750 6050
Connection ~ 4300 7000
Wire Wire Line
	4700 6050 4750 6050
Wire Wire Line
	4700 5750 4750 5750
Wire Wire Line
	4300 6550 4300 6650
$EndSCHEMATC
